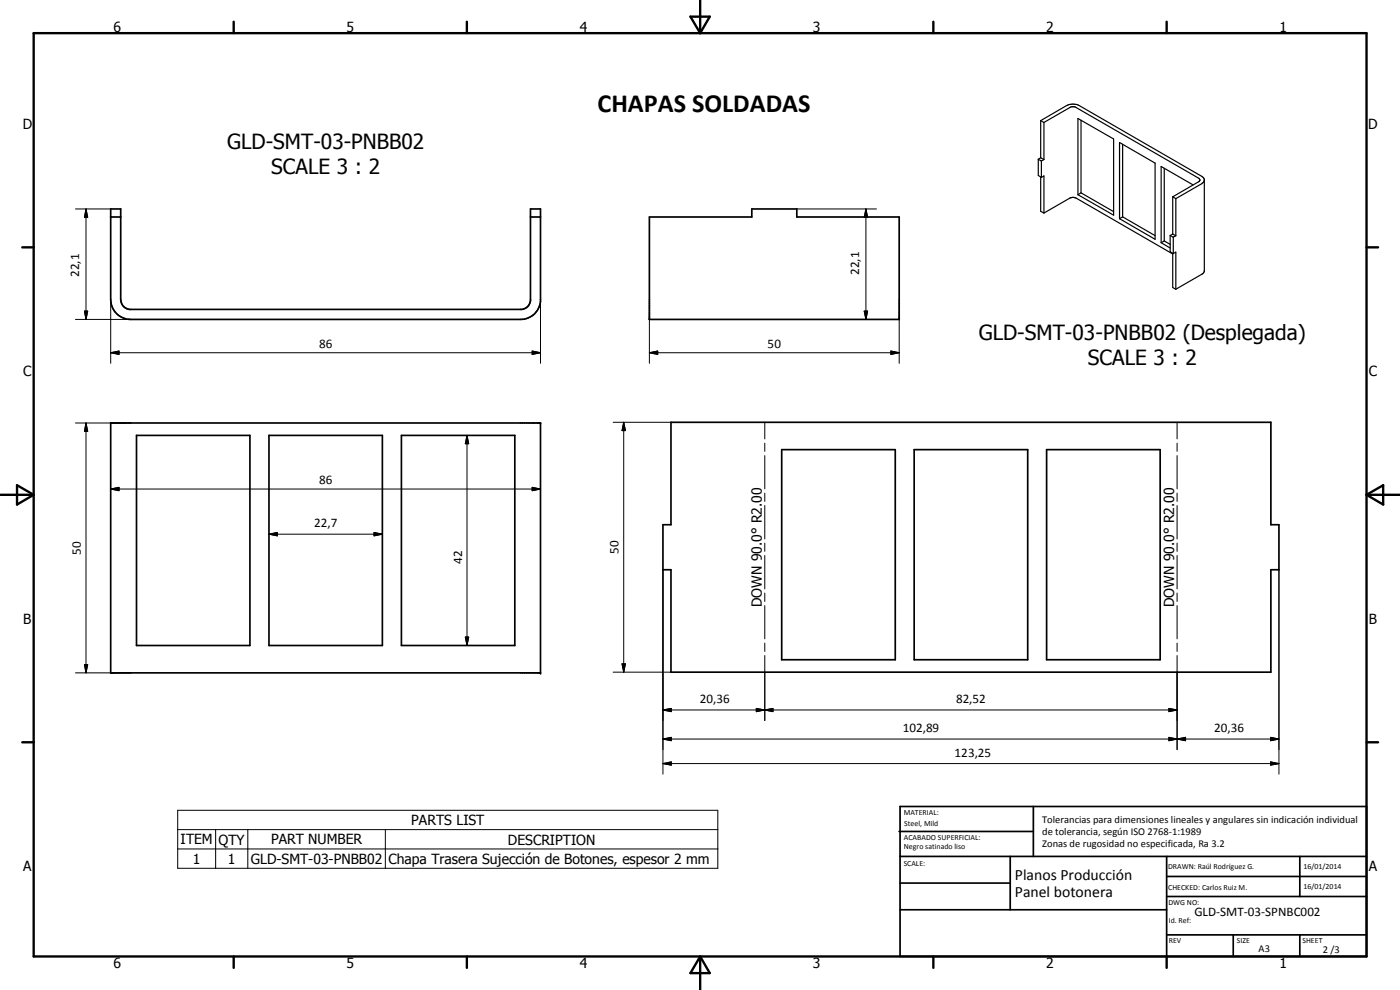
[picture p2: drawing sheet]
<svg xmlns="http://www.w3.org/2000/svg" width="420mm" height="297mm" viewBox="0 0 420 297" stroke-linecap="round" stroke-linejoin="round" font-family="sans-serif">
<g fill="none" stroke="#000" stroke-width=".51">
<path d="M33.2 62.7h3v27.1a3 3 0 0 0 2.7 3h117.7a2.96 2.96 0 0 0 2.6-2.6v-27.5h3v27.7a6 6 0 0 1-6 5.4h-117a6 6 0 0 1-6-6zM33.2 65.1h3M159.2 65.1h3M194.9 65.1h30.7v-2.4h13.5v2.4h30.8v30.7h-75zM33.2 126.9h129v75h-129zM41 130.6h34v63.1h-34zM80.7 130.6h34.1v63.1h-34.1zM120.5 130.6h34v63.1h-34zM201.4 126.7h180v30.7h2.4v13.5h-2.4v30.8h-180v-30.8h-2.4v-13.5h2.4zM234.6 134.9h34.1v63.1h-34.1zM274.4 134.9h34v63.1h-34zM314.1 134.9h34.1v63.1h-34.1z"/>
<path d="M269.8 249.5h40.3M270.1 242h140v45h-140zM270.1 257h140M303.2 257v16M310.1 242v15M350.1 257v30M390.1 257v12M270.1 265h33.1M270.1 273h80M350.1 269h60M350.1 263h60M350.1 280.5h60"/>
<path d="M370.1 280.5v6.5M390.1 280.5v6.5"/>
</g>
<g fill="#000">
<circle cx="162.2" cy="126.9" r=".25"/>
<circle cx="162.2" cy="201.9" r=".25"/>
</g>
<g fill="none" stroke="#000" stroke-width=".3">
<path d="M22.6 62.7h10.6M25.8 62.7l.5 2.5h-1zM25.8 62.7v33.1M239.1 62.7h23.9M259.9 62.7l.5 2.5h-1zM259.9 62.7v33.1M22.6 95.8h16.6M25.3 93.3h1l-.5 2.5zM33.2 89.8v19.2M162.2 89.8v19.2M194.9 95.8v13.2M259.4 93.3h1l-.5 2.5z"/>
<path d="M269.9 95.8v13.2M33.2 105.8l2.5-.5v1zM33.2 105.8h129M159.7 105.3l2.5 .5-2.5 .5zM194.9 105.8l2.5-.5v1zM194.9 105.8h75M267.4 105.3l2.5 .5-2.5 .5zM22.6 126.9h16.6M25.8 126.9l.5 2.5h-1zM25.8 126.9v75M140.2 130.6l.5 2.5h-1.1zM140.2 130.6v63.1"/>
<path d="M184 126.7h17.4M187.2 126.7l.5 2.5h-1zM187.2 126.7v75M229.5 126.7v5M229.5 133v2.4M229.5 136.7v10M353.3 126.7v5M353.3 133v2.4M353.3 136.7v10M33.2 146.7l2.5-.5v1zM33.2 146.7h129M112.3 159.8l2.5 .5-2.5 .5z"/>
<path d="M159.7 146.2l2.5 .5-2.5 .5zM229.5 148v2.5M229.5 151.7v10M353.3 148v2.5M353.3 151.7v10M80.7 160.3l2.5-.5v1zM80.7 160.3h34.1M199 170.9v61.4M229.5 162.9v2.5M229.5 166.7v10M229.5 177.9v2.6M353.3 162.9v2.5"/>
<path d="M353.3 166.7v10M353.3 177.9v2.6M383.8 170.9v61.4M25.3 199.4h1l-.5 2.5zM139.6 191.1h1.1l-.5 2.6zM186.7 199.2h1l-.5 2.5zM229.5 181.7v10M229.5 193v2.5M229.5 196.7v19.5M353.3 181.7v10M353.3 193v2.5M353.3 196.7v28.2"/>
<path d="M22.6 201.9h16.6M184 201.7h17.4M199 213l2.5-.4v.9zM199 213h154.3M227 212.6l2.5 .4-2.5 .5zM229.5 213l2.5-.4v.9zM350.8 212.6l2.5 .4-2.5 .5zM199 229.1l2.5-.5v1zM199 221.7l2.5-.5v1zM199 221.7h184.8M199 229.1h184.8M350.8 221.2l2.5 .5-2.5 .5z"/>
<path d="M353.3 221.7l2.5-.5v1zM381.3 221.2l2.5 .5-2.5 .5zM381.3 228.6l2.5 .5-2.5 .5zM53.3 243.1h162.1v17.4h-162.1zM53.3 248.9h162.1M53.3 254.7h162.1M64.7 248.9v11.6M74.4 248.9v11.6M115.6 248.9v11.6"/>
</g>
<g fill="none" stroke="#000" stroke-width=".35">
<path d="M312.3 36.2l1 .5M312.3 36.2v11.1M312.3 36.2l7.8-4.5a4.4 4.4 0 0 1 3.8 0l36.8 21.2 .7 .8v27.7l-.5 .8-8 4.6M313.3 36.7v11.2M313.3 36.7l7.8-4.4a1.83 1.83 0 0 1 1.8 0l36.8 21.2 .4 .3-.4 .7-7.8 4.6M323.5 35.6l10.7 6.1v22.9l-10.7-6.2zM324.4 36.1v21.8M311.6 47.8v4.9l.9 .5M311.6 47.8l.9 .5M312.3 47.3l1 .6M312.3 47.3l-.7 .5M312.3 53.1v10.3l1 .5"/>
<path d="M312.5 53.2l.8-.4v11.1M312.5 48.3v4.9M313.3 47.9l-.8 .4M324.4 57.9l9.8 5.6M324.4 57.9l-.9 .5M336 42.8l10.7 6.1v22.9l-10.7-6.2zM336.9 43.3v21.8M349.4 50.5v21.8M351.9 59.1v11.1M351.9 59.1l1 .5M352.9 59.6v11.1M358.1 55.5l-9.6-5.5v22.8"/>
<path d="M361.4 54.1l-.7 1-7.8 4.5M313.3 63.9l8-4.5h1.4l29.2 16.8M336.9 65.1l-.9 .5M336.9 65.1l9.8 5.6M348.5 72.8l2.7 1.6M349.4 72.3l-.9 .5M349.4 72.3l1.8 1M351.2 70.7v4.9l.9 .5M351.2 70.7l.9 .5M351.9 76v10.3l1 .5M351.9 70.2l-.7 .5M351.9 70.2l1 .5"/>
<path d="M352.1 76.1l.8-.5v11.2M352.1 71.2v4.9M352.9 70.7l-.8 .5"/>
</g>
<g fill="none" stroke="#000" stroke-width=".71">
<path d="M10.1 9.9h400v277.1h-400zM70.1 6.5v3.4M140.1 6.5v3.4M207.2 5h5.8l-2.9 4.9zM210.1 0v9.9M280.1 6.5v3.4M350.1 6.5v3.4M6.7 74.2h3.4M410.1 74.2h3.5M.1 148.5h10M5.1 145.6l5 2.9-5 2.9zM410.1 148.5h10"/>
<path d="M410.1 148.5l5-2.9v5.8zM6.7 222.7h3.4M410.1 222.7h3.5M70.1 287v3.4M140.1 287v3.4M210.1 287v10M210.1 287l2.9 5h-5.8zM280.1 287v3.4M350.1 287v3.4"/>
</g>
<g fill="#000">
<path d="M25.8 62.7l.5 2.5h-1zM259.9 62.7l.5 2.5h-1zM25.3 93.3h1l-.5 2.5zM259.4 93.3h1l-.5 2.5zM33.2 105.8l2.5-.5v1zM159.7 105.3l2.5 .5-2.5 .5zM194.9 105.8l2.5-.5v1zM267.4 105.3l2.5 .5-2.5 .5zM25.8 126.9l.5 2.5h-1zM140.2 130.6l.5 2.5h-1.1zM187.2 126.7l.5 2.5h-1zM33.2 146.7l2.5-.5v1z"/>
<path d="M80.7 160.3l2.5-.5v1zM159.7 146.2l2.5 .5-2.5 .5zM112.3 159.8l2.5 .5-2.5 .5zM25.3 199.4h1l-.5 2.5zM139.6 191.1h1.1l-.5 2.6zM186.7 199.2h1l-.5 2.5zM199 213l2.5-.4v.9zM227 212.6l2.5 .4-2.5 .5zM229.5 213l2.5-.4v.9zM350.8 212.6l2.5 .4-2.5 .5zM199 229.1l2.5-.5v1zM199 221.7l2.5-.5v1z"/>
<path d="M350.8 221.2l2.5 .5-2.5 .5zM353.3 221.7l2.5-.5v1zM381.3 221.2l2.5 .5-2.5 .5zM381.3 228.6l2.5 .5-2.5 .5z"/>
</g>
<text font-size="7.9" x="179.3" y="33.6">CHAPAS SOLDADAS</text>
<g font-size="6.3">
<text x="68.1" y="44.7">GLD-SMT-03-PNBB02</text>
<text x="81.4" y="52.2">SCALE 3 : 2</text>
<text x="293.7" y="101.9">GLD-SMT-03-PNBB02 (Desplegada)</text>
<text x="326.5" y="109.4">SCALE 3 : 2</text>
</g>
<g font-size="4.7">
<text x="304.6" y="263.9">Planos Producción</text>
<text x="304.6" y="269.3">Panel botonera</text>
</g>
<g font-size="4.2">
<text x="34" y="9.6">6</text>
<text x="104" y="9.6">5</text>
<text x="174" y="9.6">4</text>
<text x="244" y="9.6">3</text>
<text x="314" y="9.6">2</text>
<text x="384" y="9.6">1</text>
<text x="6.8" y="38.7">D</text>
<text x="410.6" y="38.7">D</text>
<text x="7" y="112.9">C</text>
<text x="410.8" y="112.9">C</text>
<text x="228.6" y="182.1" transform="rotate(-90 228.6 182.1)">DOWN 90.0° R2.00</text>
<text x="352.4" y="182.1" transform="rotate(-90 352.4 182.1)">DOWN 90.0° R2.00</text>
<text x="7" y="187.1">B</text>
<text x="410.8" y="187.1">B</text>
<text x="123.4" y="247.6">PARTS LIST</text>
<text x="54.2" y="253.4">ITEM</text>
<text x="65.6" y="253.4">QTY</text>
<text x="81.4" y="253.4">PART NUMBER</text>
<text x="152.4" y="253.4">DESCRIPTION</text>
<text x="7" y="261.4">A</text>
<text x="57.9" y="259.2">1</text>
<text x="68.4" y="259.2">1</text>
<text x="75.3" y="259.2">GLD-SMT-03-PNBB02</text>
<text x="116.6" y="259.3">Chapa Trasera Sujección de Botones, espesor 2 mm</text>
<text x="410.8" y="261.4">A</text>
<text x="34" y="290.4">6</text>
<text x="104" y="290.4">5</text>
<text x="174" y="290.4">4</text>
<text x="244" y="290.4">3</text>
<text x="314" y="290.4">2</text>
<text x="384" y="290.4">1</text>
</g>
<g font-size="3.9">
<text x="23.8" y="83.1" transform="rotate(-90 23.8 83.1)">22,1</text>
<text x="257.8" y="82.5" transform="rotate(-90 257.8 82.5)">22,1</text>
<text x="95.7" y="104.3">86</text>
<text x="230.4" y="104.3">50</text>
<text x="95.7" y="145.2">86</text>
<text x="94.3" y="158.2">22,7</text>
<text x="24.3" y="166.4" transform="rotate(-90 24.3 166.4)">50</text>
<text x="185.7" y="166.2" transform="rotate(-90 185.7 166.2)">50</text>
<text x="138.7" y="169.2" transform="rotate(-90 138.7 169.2)">42</text>
<text x="210" y="211">20,36</text>
<text x="286.9" y="211">82,52</text>
<text x="271" y="219.7">102,89</text>
<text x="364.4" y="219.7">20,36</text>
<text x="286.5" y="227">123,25</text>
<text x="358.5" y="275">GLD-SMT-03-SPNBC002</text>
</g>
<g font-size="3.1">
<text x="312.7" y="246.8">Tolerancias para dimensiones lineales y angulares sin indicación individual</text>
<text x="312.7" y="250.4">de tolerancia, según ISO 2768-1:1989</text>
<text x="312.7" y="254">Zonas de rugosidad no especificada, Ra 3.2</text>
<text x="377.7" y="285.6">A3</text>
<text x="397" y="285.9">2 /3</text>
</g>
<g font-size="2.4">
<text x="271.2" y="244.4">MATERIAL:</text>
<text x="271.3" y="252">ACABADO SUPERFICIAL:</text>
<text x="271.4" y="247.9">Steel, Mild</text>
<text x="271.3" y="254.6">Negro satinado liso</text>
<text x="271.2" y="259.7">SCALE:</text>
<text x="350.6" y="260.8">DRAWN: Raúl Rodríguez G.</text>
<text x="391.2" y="260.6">16/01/2014</text>
<text x="350.6" y="267">CHECKED: Carlos Ruiz M.</text>
<text x="391.2" y="266.7">16/01/2014</text>
<text x="350.6" y="271.4">DWG NO:</text>
<text x="350.8" y="276.9">Id. Ref:</text>
<text x="350.8" y="282.8">REV</text>
<text x="371.2" y="282.9">SIZE</text>
<text x="390.9" y="282.9">SHEET</text>
</g>
</svg>
